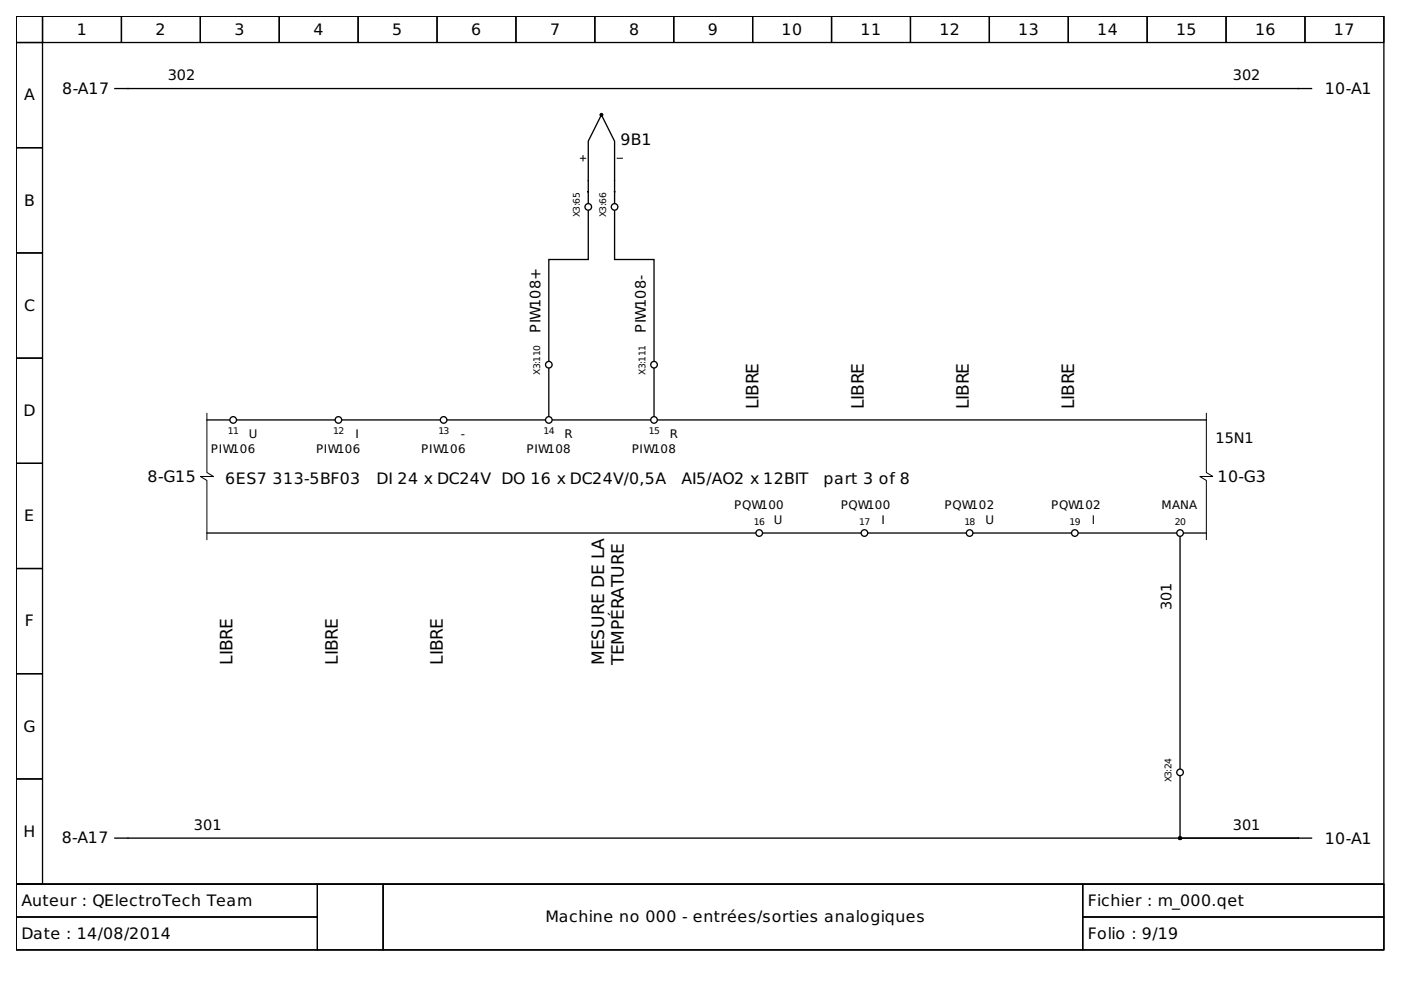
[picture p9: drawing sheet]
<svg xmlns="http://www.w3.org/2000/svg" width="297mm" height="210mm" viewBox="0 0 297 210" stroke-linecap="round" stroke-linejoin="round" font-family="sans-serif">
<g fill="none" stroke="#000" stroke-width=".28">
<path d="M3.4 3.4h290v184.1h-290zM3.4 3.4h5.6v5.6h-5.6zM3.4 9h5.6v22.3h-5.6zM9 3.4h16.7v5.6h-16.7zM24.4 18.8h253.7M25.7 3.4h16.8v5.6h-16.8zM42.5 3.4h16.7v5.6h-16.7zM59.2 3.4h16.7v5.6h-16.7zM75.9 3.4h16.8v5.6h-16.8zM92.7 3.4h16.7v5.6h-16.7zM109.4 3.4h16.7v5.6h-16.7zM126.1 3.4h16.7v5.6h-16.7z"/>
<path d="M142.8 3.4h16.8v5.6h-16.8zM159.6 3.4h16.7v5.6h-16.7zM176.3 3.4h16.7v5.6h-16.7zM193 3.4h16.8v5.6h-16.8zM209.8 3.4h16.7v5.6h-16.7zM226.5 3.4h16.7v5.6h-16.7zM243.2 3.4h16.8v5.6h-16.8zM260 3.4h16.7v5.6h-16.7zM276.7 3.4h16.7v5.6h-16.7zM3.4 31.3h5.6v22.3h-5.6zM3.4 53.6h5.6v22.3h-5.6zM124.7 43v-13.1l2.8-5.5 2.8 5.5v13.1"/>
<path d="M124.7 44.7v10.3h-8.3v21.5M130.3 44.7v10.3h8.4v21.5M3.4 75.9h5.6v22.3h-5.6zM116.4 78.2v10M138.7 78.2v10M3.4 98.2h5.6v22.3h-5.6zM43.9 89h4.7M50.3 89h20.6M72.6 89h20.6M94.9 89h20.6M117.2 89h20.6M139.5 89h116.3"/>
<path d="M43.9 113h116.2M161.8 113h20.6M184.1 113h20.6M206.4 113h20.7M228.7 113h20.7M250.2 113.9v49M251 113h4.8M3.4 120.5h5.6v22.3h-5.6zM3.4 142.8h5.6v22.4h-5.6zM3.4 165.2h5.6v22.3h-5.6zM250.2 164.6v13.1h25.1M275.3 177.7h-250.9"/>
<path d="M275.3 177.7h2.8M3.4 187.5h290v13.9h-290z"/>
<circle cx="124.7" cy="43.9" r=".7"/>
<circle cx="130.3" cy="43.9" r=".7"/>
<circle cx="116.4" cy="77.3" r=".7"/>
<circle cx="138.7" cy="77.3" r=".7"/>
<circle cx="49.4" cy="89" r=".7"/>
<circle cx="71.7" cy="89" r=".7"/>
<circle cx="94.1" cy="89" r=".7"/>
<circle cx="116.4" cy="89" r=".7"/>
<circle cx="138.7" cy="89" r=".7"/>
<circle cx="161" cy="113" r=".7"/>
<circle cx="183.3" cy="113" r=".7"/>
<circle cx="205.6" cy="113" r=".7"/>
<circle cx="227.9" cy="113" r=".7"/>
<circle cx="250.2" cy="113" r=".7"/>
<circle cx="250.2" cy="163.8" r=".7"/>
</g>
<path d="M123.1 33.6h1.1M123.6 33v1.1M130.9 33.6h1.1M43.9 87.6v12.6l1.4 .8h-2.8l1.4 .9v12.5M255.8 87.6v12.6l1.4 .8h-2.8l1.4 .9v12.5M3.4 187.5h63.9v6.9h-63.9zM3.4 194.4h63.9v7h-63.9zM67.3 187.5h13.9v13.9h-13.9zM81.2 187.5h148.4v13.9h-148.4zM229.6 187.5h63.8v6.9h-63.8zM229.6 194.4h63.8v7h-63.8z" fill="none" stroke="#000" stroke-width=".21"/>
<g fill="#000" stroke="#000" stroke-width=".28">
<circle cx="127.5" cy="24.4" r=".28"/>
<circle cx="250.2" cy="177.7" r=".28"/>
</g>
<g font-size="3.6">
<text x="160.8" y="86.8" transform="rotate(-90 160.8 86.8)">LIBRE</text>
<text x="183.1" y="86.8" transform="rotate(-90 183.1 86.8)">LIBRE</text>
<text x="205.4" y="86.8" transform="rotate(-90 205.4 86.8)">LIBRE</text>
<text x="227.7" y="86.8" transform="rotate(-90 227.7 86.8)">LIBRE</text>
<text x="49.3" y="140.9" transform="rotate(-90 49.3 140.9)">LIBRE</text>
<text x="71.6" y="140.9" transform="rotate(-90 71.6 140.9)">LIBRE</text>
<text x="93.9" y="140.9" transform="rotate(-90 93.9 140.9)">LIBRE</text>
<text x="128.1" y="140.9" transform="rotate(-90 128.1 140.9)">MESURE DE LA</text>
<text x="132.3" y="140.9" transform="rotate(-90 132.3 140.9)">TEMPÉRATURE</text>
</g>
<g font-size="3.3">
<text x="16.3" y="7.3">1</text>
<text x="33" y="7.3">2</text>
<text x="49.7" y="7.3">3</text>
<text x="66.5" y="7.3">4</text>
<text x="83.2" y="7.3">5</text>
<text x="99.9" y="7.3">6</text>
<text x="116.6" y="7.3">7</text>
<text x="133.4" y="7.3">8</text>
<text x="150.1" y="7.3">9</text>
<text x="165.7" y="7.3">10</text>
<text x="182.4" y="7.3">11</text>
<text x="199.2" y="7.3">12</text>
<text x="215.9" y="7.3">13</text>
<text x="232.6" y="7.3">14</text>
<text x="249.4" y="7.3">15</text>
<text x="266.1" y="7.3">16</text>
<text x="282.8" y="7.3">17</text>
<text x="5.1" y="21.3">A</text>
<text x="13.2" y="20">8-A17</text>
<text x="280.9" y="20">10-A1</text>
<text x="131.5" y="30.7">9B1</text>
<text x="5.1" y="43.6">B</text>
<text x="5.1" y="65.9">C</text>
<text x="5" y="88.2">D</text>
<text x="31.3" y="102.2">8-G15</text>
<text x="47.8" y="102.6">6ES7</text>
<text x="57.8" y="102.6">313-5BF03</text>
<text x="79.8" y="102.6">DI 24 x DC24V DO 16 x DC24V/0,5A</text>
<text x="144.5" y="102.6">AI5/AO2 x 12BIT</text>
<text x="174.6" y="102.6">part 3 of 8</text>
<text x="258.2" y="102.3">10-G3</text>
<text x="5.1" y="110.5">E</text>
<text x="5.3" y="132.8">F</text>
<text x="5" y="155.1">G</text>
<text x="5" y="177.4">H</text>
<text x="13.1" y="178.7">8-A17</text>
<text x="280.9" y="179">10-A1</text>
<text x="4.6" y="192.1">Auteur : QElectroTech Team</text>
<text x="115.7" y="195.5">Machine no 000 - entrées/sorties analogiques</text>
<text x="230.7" y="192.1">Fichier : m_000.qet</text>
<text x="4.6" y="199">Date : 14/08/2014</text>
<text x="230.7" y="199">Folio : 9/19</text>
</g>
<g font-size="3.1">
<text x="35.5" y="17">302</text>
<text x="261.4" y="17">302</text>
<text x="114.6" y="70.5" transform="rotate(-90 114.6 70.5)">PIW108+</text>
<text x="136.9" y="70.5" transform="rotate(-90 136.9 70.5)">PIW108-</text>
<text x="257.7" y="93.9">15N1</text>
<text x="248.4" y="129.3" transform="rotate(-90 248.4 129.3)">301</text>
<text x="41.1" y="175.9">301</text>
<text x="261.4" y="175.9">301</text>
</g>
<g font-size="2.5">
<text x="52.8" y="92.9">U</text>
<text x="75.4" y="92.9">I</text>
<text x="97.7" y="92.9">-</text>
<text x="119.7" y="92.9">R</text>
<text x="142" y="92.9">R</text>
<text x="44.7" y="96">PIW106</text>
<text x="67" y="96">PIW106</text>
<text x="89.3" y="96">PIW106</text>
<text x="111.6" y="96">PIW108</text>
<text x="133.9" y="96">PIW108</text>
<text x="155.7" y="108">PQW100</text>
<text x="178.3" y="108">PQW100</text>
<text x="200.3" y="108">PQW102</text>
<text x="222.9" y="108">PQW102</text>
<text x="246.3" y="108">MANA</text>
<text x="164" y="111.1">U</text>
<text x="186.9" y="111.1">I</text>
<text x="208.9" y="111.1">U</text>
<text x="231.5" y="111.1">I</text>
</g>
<g font-size="2">
<text x="122.9" y="46" transform="rotate(-90 122.9 46)">X3:65</text>
<text x="128.5" y="46" transform="rotate(-90 128.5 46)">X3:66</text>
<text x="114.6" y="79.4" transform="rotate(-90 114.6 79.4)">X3:110</text>
<text x="136.9" y="79.4" transform="rotate(-90 136.9 79.4)">X3:111</text>
<text x="48.3" y="92.1">11</text>
<text x="70.6" y="92.1">12</text>
<text x="92.9" y="92.1">13</text>
<text x="115.2" y="92.1">14</text>
<text x="137.6" y="92.1">15</text>
<text x="159.9" y="111.3">16</text>
<text x="182.2" y="111.3">17</text>
<text x="204.5" y="111.3">18</text>
<text x="226.8" y="111.3">19</text>
<text x="249.1" y="111.3">20</text>
<text x="248.4" y="165.9" transform="rotate(-90 248.4 165.9)">X3:24</text>
</g>
</svg>
